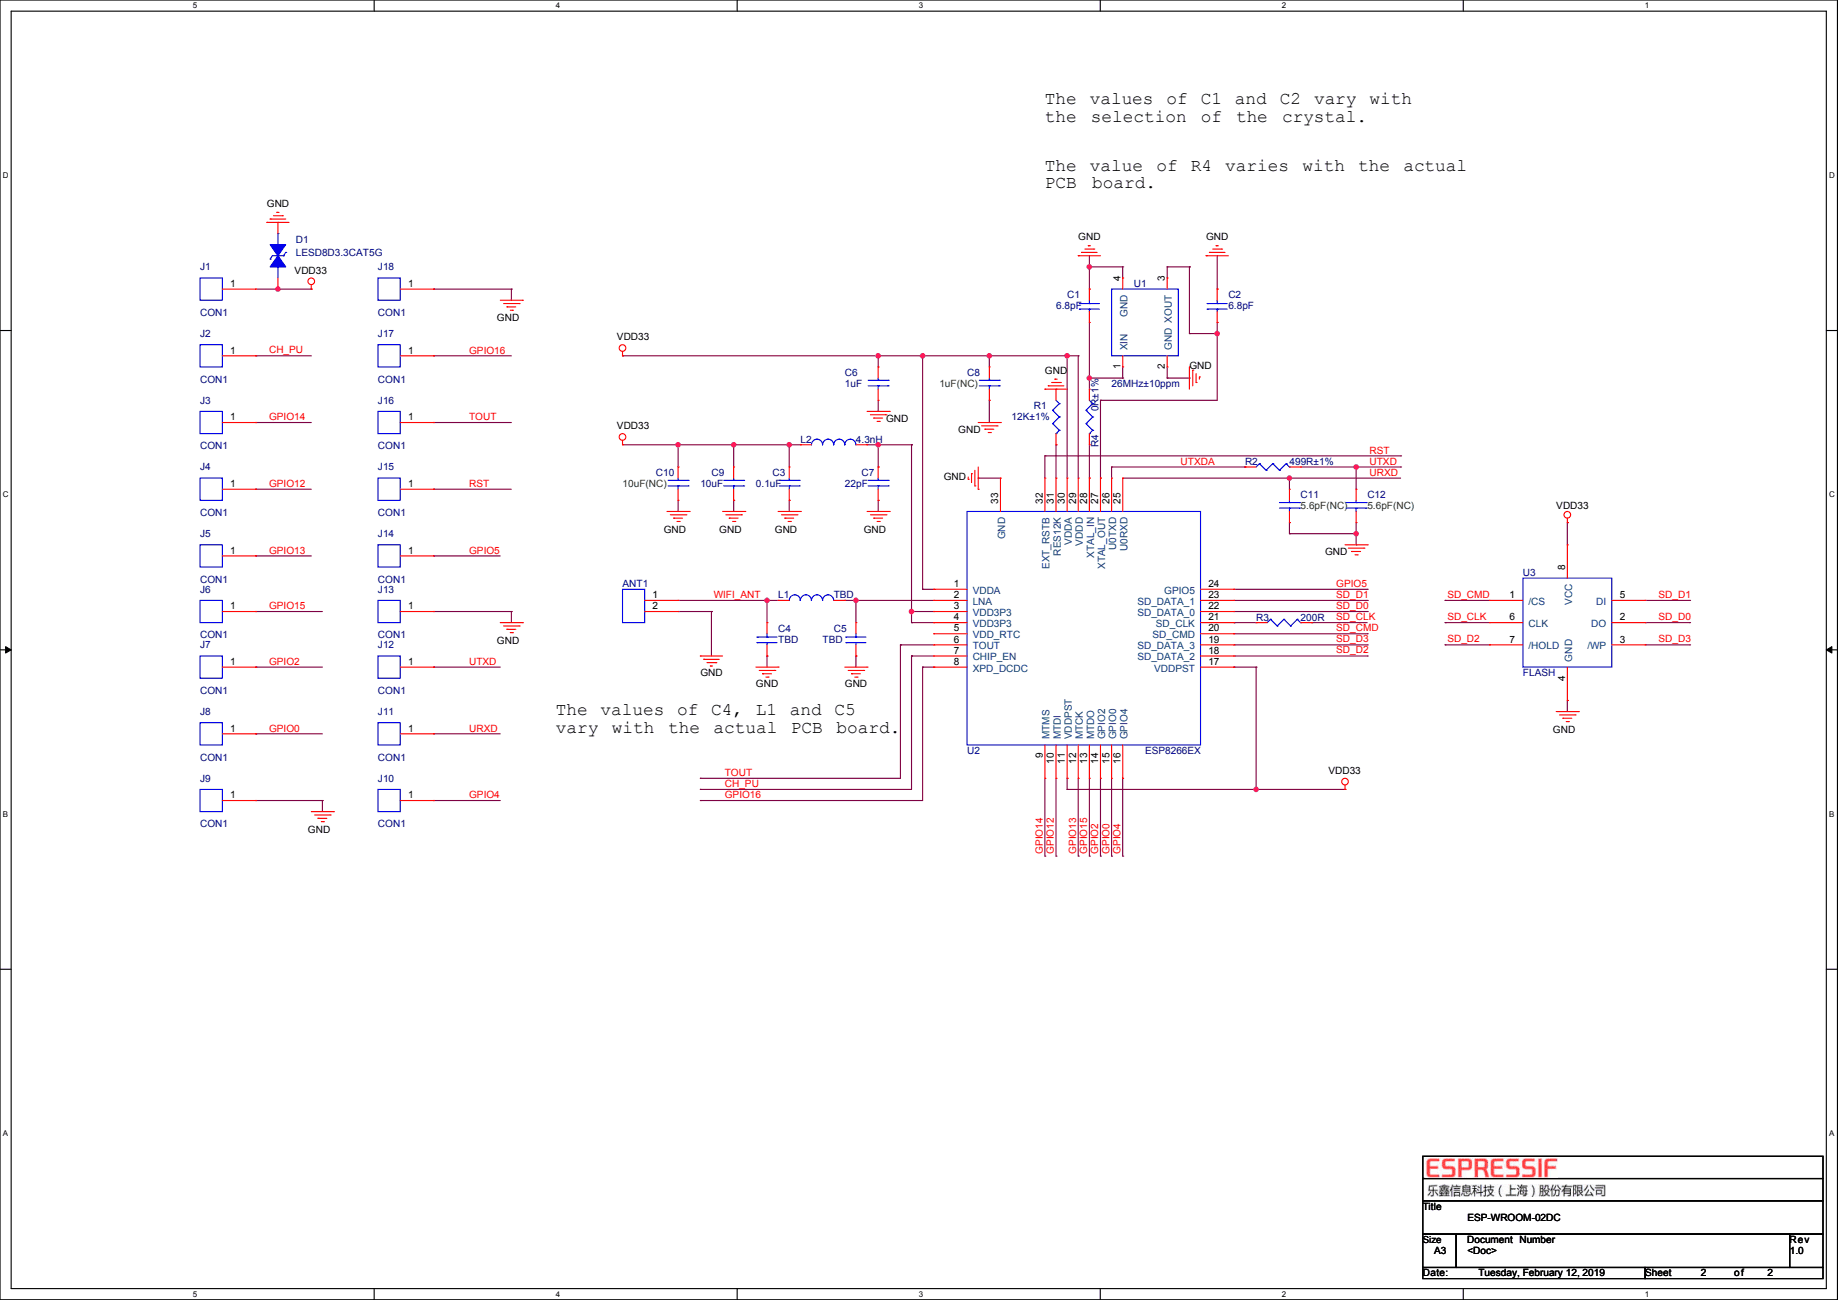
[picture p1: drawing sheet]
# OrCAD Capture schematic ESP_WROOM_02DC_V1_0212A.DSN

## Sheets
1 00 Block Diagram: title: ESP-WROOM-02DC; rev: 1.0
2 01 ESP-WROOM-02DC: size A3

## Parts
ANT1  ANT1  [MINI_ANT_TYPEB]
C1  6.8pF  [C0201]
C2  6.8pF  [C0201]
C3  0.1uF  [C0201]
C4  TBD  [C0201]
C5  TBD  [C0201]
C6  1uF  [C0201]
C7  22pF  [C0201]
C8  1uF(NC)  [C0201]
C9  10uF  [0402A]
C10  10uF(NC)  [0402A]
C11  5.6pF(NC)  [C0201]
C12  5.6pF(NC)  [C0201]
D1  LESD8D3.3CAT5G  [SOD882]
J1  CON1  [SPAD]
J2  CON1  [SPAD]
J3  CON1  [SPAD]
J4  CON1  [SPAD]
J5  CON1  [SPAD]
J6  CON1  [SPAD]
J7  CON1  [SPAD]
J8  CON1  [SPAD]
J9  CON1  [SPAD]
J10  CON1  [SPAD]
J11  CON1  [SPAD]
J12  CON1  [SPAD]
J13  CON1  [SPAD]
J14  CON1  [SPAD]
J15  CON1  [SPAD]
J16  CON1  [SPAD]
J17  CON1  [SPAD]
J18  CON1  [SPAD]
L1  TBD  [L0201]
L2  4.3nH  [L0201]
R1  12K±1%  [R0201]
R2  499R±1%  [R0201]
R3  200R  [R0201]
R4  0R±1%  [R0201]
U1  26MHz±10ppm  [3225]
U2  ESP8266EX  [QFN32_3.7X3.7_A]
U3  FLASH  [SOIC08-WN]

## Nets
GND: ANT1.2 C1.2 C2.2 C3.2 C4.1 C5.1 C6.2 C7.2 C8.2 C9.2 C10.2 C11.2 C12.2 D1.2 J9.1 J13.1 J18.1 R1.1 U1.2(GND) U1.4(GND) U2.33(GND) U3.4(GND)
VDD33: C3.1 C6.1 C8.1 C9.1 C10.1 D1.1 J1.1 L2.1 U2.1(VDDA) U2.11(VDDPST) U2.17(VDDPST) U2.29(VDDD) U2.30(VDDA) U3.8(VCC)
VDD_RTC: U2.5(VDD_RTC)
CH_PU: J2.1 U2.7(CHIP_EN)
GPIO0: J8.1 U2.15(GPIO0)
GPIO2: J7.1 U2.14(GPIO2)
GPIO4: J10.1 U2.16(GPIO4)
GPIO5: J14.1 U2.24(GPIO5)
GPIO12: J4.1 U2.10(MTDI)
GPIO13: J5.1 U2.12(MTCK)
GPIO14: J3.1 U2.9(MTMS)
GPIO15: J6.1 U2.13(MTDO)
GPIO16: J17.1 U2.8(XPD_DCDC)
RST: J15.1 U2.32(EXT_RSTB)
SD_CLK: R3.2 U3.6(CLK)
SD_CMD: U2.20(SD_CMD) U3.1(/CS)
SD_D0: U2.22(SD_DATA_0) U3.2(DO)
SD_D1: U2.23(SD_DATA_1) U3.5(DI)
SD_D2: U2.18(SD_DATA_2) U3.7(/HOLD)
SD_D3: U2.19(SD_DATA_3) U3.3(/WP)
TOUT: J16.1 U2.6(TOUT)
URXD: C11.1 J11.1 U2.25(U0RXD)
UTXD: C12.1 J12.1 R2.2
UTXDA: R2.1 U2.26(U0TXD)
WIFI_ANT: ANT1.1 C4.2 L1.1
N16463711: C5.2 L1.2 U2.2(LNA)
N16463715: R1.2 U2.31(RES12K)
N16464151: C2.1 U1.3(XOUT) U2.27(XTAL_OUT)
N16464439: R3.1 U2.21(SD_CLK)
N16464707: C1.1 R4.1 U1.1(XIN)
N16464847: C7.1 L2.2 U2.3(VDD3P3) U2.4(VDD3P3)
N16465055: R4.2 U2.28(XTAL_IN)

## Notes on the sheets
sheet 1
- 3.3V
- ANTENNA
- TX
- RF
- Matching
- 26MHZ
- IN
- XTAL
- OUT
- ESP8266
- RX
- Frequency Range:
- CLK
- CS
- DI
- D0
- WIFI:2412~2462MHz
- SPI FLASH
sheet 2
- The values of C1 and C2 vary with
  the selection of the crystal.
- The value of R4 varies with the actual
  PCB board.
- The values of C4, L1 and C5
  vary with the actual PCB board.
